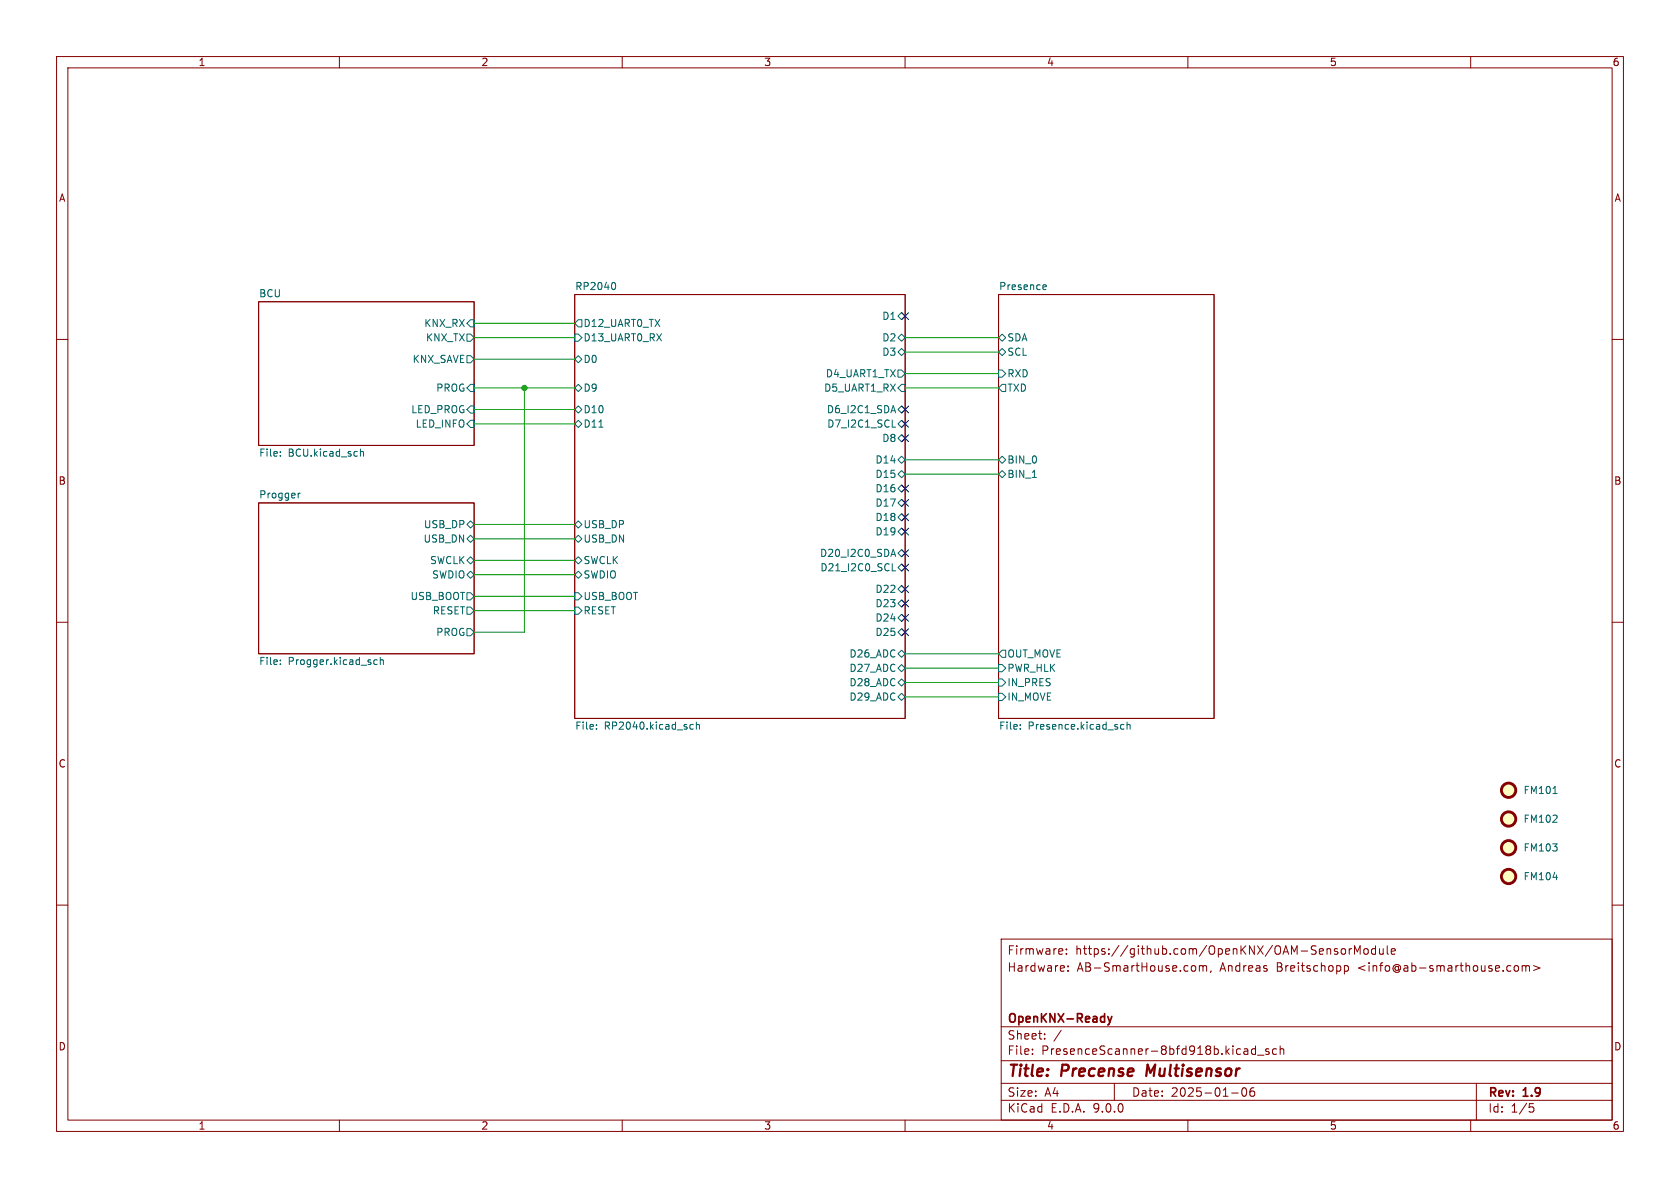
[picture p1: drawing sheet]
<svg xmlns="http://www.w3.org/2000/svg" width="297mm" height="210mm" viewBox="0 0 297 210" stroke-linecap="round" stroke-linejoin="round" font-family="sans-serif">
<g fill="none" stroke="#840000" stroke-width=".18">
<path d="M10 10h277v190h-277zM12 12h273v186h-273zM60 10v2M110 10v2M160 10v2M210 10v2M260 10v2M45.7 53.3h38.1v25.4h-38.1zM101.6 52.1h58.4v74.9h-58.4zM176.5 52.1h38.1v74.9h-38.1zM10 60h2M285 60h2"/>
<path d="M45.7 88.9h38.1v26.7h-38.1zM10 110h2M285 110h2M10 160h2M177 166h108v32h-108zM187.8 167.8l.1 .3-.7 .1M188.5 168.6v.1M188.5 167.8v.1M188.8 171.6v.1M188.8 170.8v.1M211.1 170.7l.3 .3v.4l-.3 .3M212 170.8l.5-.1 .2 .2"/>
<path d="M212 170.7v1M212.7 170.9l.2-.2 .3 .1 .1 .9M212.7 170.9v.8M214.1 171.6l-.1 .3M237.2 167.8l.4-.1 .3 .3v.4l-.3 .3-.4-.1-.1-.2v-.4zM237.7 170.8l.4-.1 .3 .3v.4l-.2 .2h-.5M237.7 170.7v1.5M238.5 167.7v1M239 167.7l-.3 .1-.2 .2M239.5 168.7v-1.5l.5 1.1 .5-1.1v1.5M241.2 167.8l.4-.1 .3 .3v.4l-.3 .3-.4-.1-.1-.2v-.4zM243.2 167.8l-.5-.1-.2 .3v.4l.1 .2h.6"/>
<path d="M243.2 167.2v1.5M243.9 167.7l.1 .9 .3 .1 .2-.1M244.5 167.7v1M245.2 167.2v1.3l.3 .2M246 168.2l.7-.1-.1-.3-.4-.1-.2 .2v.7h.6M267.8 170.8l.4-.1 .3 .3v.4l-.3 .3-.4-.1-.1-.2v-.4zM269.1 170.8l.4-.1 .2 .2M269.1 170.7v1M269.7 170.9l.3-.2 .3 .1 .1 .9M269.7 170.9v.8M271.1 170.7l1.1 .4-1.1 .5M285 160h2"/>
<path d="M60 198v2M110 198v2M160 198v2M177 194.5h108M177 191.5h108M177 187.5h108M177 181.5h108M182.5 186.3v.1M182.5 185.5v.1M184.7 183.6v.1M184.7 182.8v.1M187.6 182.1l-1.3 2"/>
<path d="M197 191.5v3M210 198v2M217.7 193.2h1.2M219.7 192.4l.2-.1a.81 .81 0 0 1 .6 .6 .81 .81 0 0 1-.3 .8l-.2 .1a.81 .81 0 0 1-.3-1.4zM220.5 185.5l.1 .9M220.6 186.3l-.1 .1M220.6 185.8h-.1M221.7 192.3a.59 .59 0 0 0-.7 .6v.6l.1 .2 .4 .1 .2-.1 .1-.5-.1-.3h-.5l-.2 .3M222 184.9v1.5M222 185.5l-.5-.1-.3 .3v.4l.2 .2h.6M222.3 186.5h1.2M224.3 185.5l-.3-.1-.3 .2 .1 .2 .5 .2v.3h-.6"/>
<path d="M225.7 185.5l-.5-.1-.2 .3v.4l.1 .2h.6M226.3 185.5l.2-.1 .4 .1 .1 .9M226.3 184.9v1.5M260 198v2M261 191.5v6.5M270.4 195.1h.7M270.5 195.7h.4l.3 .3-.2 .5-.5 .1"/>
</g>
<path d="M202.9 188.2l-.3 2" fill="none" stroke="#840000" stroke-width=".4"/>
<path d="M195.8 179.7l.4 1M196.6 179.7l-.4 1M196.2 180.7l-.1 .3-.3 .2" fill="none" stroke="#840000" stroke-width=".3"/>
<g fill="none" stroke="#006464" stroke-width=".18">
<path d="M82.5 59.1h.7l.6 .6-.6 .6h-.7zM83.2 56.5h.6v1.3h-.6l-.7-.6zM101.6 59.1h.6l.7 .6-.7 .6h-.6zM102.2 56.5h.7v1.3h-.7l-.6-.6zM108.5 49.9a.79 .79 0 0 1 0 1.3M158.7 55.9l.7-.7 .6 .7-.6 .6zM158.7 59.7l.7-.6 .6 .6-.6 .6zM176.5 59.7l.7-.6 .6 .6-.6 .6zM184.4 51.1h.5M184.4 50.4l.4-.1 .2 .4-.6 .1M49.6 79.9v.1M63.7 79.4v1.2"/>
<path d="M63.7 79.9l.2-.1 .3 .1 .1 .7M82.5 62.9h.7l.6 .6-.6 .6h-.7zM83.2 71.8h.6v1.2h-.6l-.7-.6zM83.2 74.3h.6v1.3h-.6l-.7-.7zM83.2 67.9h.6v1.3h-.6l-.7-.6zM101.6 72.4l.6-.6 .7 .6-.7 .6zM101.6 68.6l.6-.7 .7 .7-.7 .6zM102.2 62.9l.7 .6-.7 .6-.6-.6zM102.2 74.3l.7 .6-.7 .7-.6-.7zM105.9 75.5h.7M157.7 75.5h.6M157.9 71.7l.4 1.3"/>
<path d="M158.7 77.5l.7-.7 .6 .7-.6 .6zM158.7 62.2l.7-.6 .6 .6-.6 .7zM158.7 65.4h.7l.6 .6-.6 .7h-.7zM159.4 74.3l.6 .6-.6 .7-.7-.7zM159.4 71.8l.6 .6-.6 .6-.7-.6zM159.4 67.9h.6v1.3h-.6l-.7-.6zM176.5 65.4h.7l.6 .6-.6 .7h-.7zM176.5 62.2l.7-.6 .6 .6-.6 .7zM177.2 67.9h.6v1.3h-.6l-.7-.6zM49.6 80.5v.1M52.7 87.2v.8M53.1 87.2l-.4 .2"/>
<path d="M82.5 95.3l.7-.7 .6 .7-.6 .6zM82.5 92.7l.7-.6 .6 .6-.6 .6zM82.5 99.1l.7-.7 .6 .7-.6 .6zM101.6 92.7l.6-.6 .7 .6-.7 .6zM101.6 95.3l.6-.7 .7 .7-.7 .6zM101.6 99.1l.6-.7 .7 .7-.7 .6zM157.6 98h.6M157.9 97.1l.4 1.3M158.7 97.8l.7-.6 .6 .6-.6 .6zM158.7 94l.7-.7 .6 .7-.6 .6zM158.7 91.4l.7-.6 .6 .6-.6 .7zM158.7 86.4l.7-.7 .6 .7-.6 .6z"/>
<path d="M158.7 81.3l.7-.7 .6 .7-.6 .6zM158.7 83.8l.7-.6 .6 .6-.6 .7zM159.4 88.3l.6 .6-.6 .6-.7-.6zM176.5 83.8l.7-.6 .6 .6-.6 .7zM176.5 81.3l.7-.7 .6 .7-.6 .6zM182.5 84.4h.7M49.6 117.4v.1M49.6 116.7v.1M66.1 117.2l.2 .3 .4-.1M66.7 116.7l-.4-.1-.2 .3M67.2 116.8l.2-.2 .3 .1 .1 .8M67.2 116.2v1.3"/>
<path d="M82.5 107.3h.7l.6 .7-.6 .6h-.7zM82.5 111.1h.7l.6 .7-.6 .6h-.7zM82.5 104.8h.7l.6 .6-.6 .6h-.7zM83.2 101l.6 .6-.6 .6-.7-.6zM101.6 107.3h.6l.7 .7-.7 .6h-.6zM101.6 101.6l.6-.6 .7 .6-.7 .6zM101.6 104.8h.6l.7 .6-.7 .6h-.6zM157.7 100.9h.6M158.7 106.7l.7-.7 .6 .7-.6 .6zM158.7 104.1l.7-.6 .6 .6-.6 .7zM158.7 100.3l.7-.6 .6 .6-.6 .7zM158.7 111.8l.7-.7 .6 .7-.6 .6z"/>
<path d="M158.7 109.2l.7-.6 .6 .6-.6 .7zM158.7 115.6l.7-.7 .6 .7-.6 .6zM159.4 117.5l.6 .6-.6 .6-.7-.6zM176.5 117.5h.7l.6 .6-.6 .6h-.7zM177.2 114.9h.6v1.3h-.6l-.7-.6zM105.4 128.8v.1M105.4 128.1v.1M122 128.8l.2 .1 .4-.1M122.6 128.1h-.4l-.2 .1M123.1 128.2l.2-.1h.3l.1 .8M123.1 127.6v1.3M158.7 123.2l.7-.6 .6 .6-.6 .6z"/>
<path d="M158.7 120.7l.7-.7 .6 .7-.6 .6zM176.5 120h.7l.6 .7-.6 .6h-.7zM176.5 122.6h.7l.6 .6-.6 .6h-.7zM180.4 128.8v.1M180.4 128.1v.1M198.7 128.1h-.4l-.2 .2 .1 .5h.5M199.2 128.2l.2-.1h.3l.1 .8M199.2 127.6v1.3M274.6 140.3h.7M274.6 155.1h.7"/>
</g>
<g fill="#ffffc2" stroke="#ffffc2" stroke-width=".18">
<circle cx="266.7" cy="139.7" r="1.27"/>
<circle cx="266.7" cy="154.9" r="1.27"/>
<circle cx="266.7" cy="144.8" r="1.27"/>
<circle cx="266.7" cy="149.9" r="1.27"/>
</g>
<g fill="none" stroke="#840000" stroke-width=".51">
<circle cx="266.7" cy="139.7" r="1.27"/>
<circle cx="266.7" cy="154.9" r="1.27"/>
<circle cx="266.7" cy="144.8" r="1.27"/>
<circle cx="266.7" cy="149.9" r="1.27"/>
</g>
<g fill="none" stroke="#009600" stroke-width=".18">
<path d="M83.8 59.7h17.8M83.8 57.2h17.8M160 59.7h16.5M83.8 68.6h17.8M83.8 72.4h17.8M83.8 74.9h17.8M83.8 63.5h17.8M92.7 68.6v43.2h-8.9M160 62.2h16.5M160 66h16.5M160 68.6h16.5M83.8 92.7h17.8"/>
<path d="M83.8 99.1h17.8M83.8 95.3h17.8M160 81.3h16.5M160 83.8h16.5M83.8 105.4h17.8M83.8 101.6h17.8M83.8 108h17.8M160 118.1h16.5M160 115.6h16.5M160 120.7h16.5M160 123.2h16.5"/>
</g>
<g fill="none" stroke="#000084" stroke-width=".18">
<path d="M159.4 55.3l1.2 1.2M160.6 55.3l-1.2 1.2M159.4 74.3l1.2 1.2M159.4 76.9l1.2 1.2M159.4 71.8l1.2 1.2M160.6 74.3l-1.2 1.2M160.6 76.9l-1.2 1.2M160.6 71.8l-1.2 1.2M159.4 88.3l1.2 1.2M159.4 99.7l1.2 1.2M159.4 90.8l1.2 1.2M159.4 85.8l1.2 1.2"/>
<path d="M159.4 97.2l1.2 1.2M159.4 93.4l1.2 1.2M160.6 88.3l-1.2 1.2M160.6 99.7l-1.2 1.2M160.6 90.8l-1.2 1.2M160.6 85.8l-1.2 1.2M160.6 97.2l-1.2 1.2M160.6 93.4l-1.2 1.2M159.4 103.5l1.2 1.2M159.4 106.1l1.2 1.2M159.4 111.2l1.2 1.2M159.4 108.6l1.2 1.2"/>
<path d="M160.6 103.5l-1.2 1.2M160.6 106.1l-1.2 1.2M160.6 111.2l-1.2 1.2M160.6 108.6l-1.2 1.2"/>
</g>
<circle cx="92.7" cy="68.6" r=".46" fill="#009600" stroke="#009600" stroke-width=".18"/>
<g font-size="2.8" fill="#840000">
<text x="178" y="190.9">Title:</text>
<text x="187.7" y="190.9">Precense</text>
<text x="203.5" y="190.9">Multisensor</text>
</g>
<g font-size="2.1" fill="#840000">
<text x="178" y="172">Hardware:</text>
<text x="178" y="169">Firmware:</text>
<text x="190.1" y="169">https://github.com/OpenKNX/OAM-SensorModule</text>
<text x="190.4" y="172">AB-SmartHouse.com,</text>
<text x="215.7" y="172">Andreas</text>
<text x="225.8" y="172">Breitschopp</text>
<text x="240.3" y="172">&lt;info@ab-smarthouse.com&gt;</text>
<text x="178" y="184">Sheet:</text>
<text x="178" y="181.2">OpenKNX-Ready</text>
<text x="178" y="186.7">File:</text>
<text x="184.1" y="186.7">PresenceScanner-8bfd918b.kicad_sch</text>
<text x="178" y="196.9">KiCad</text>
<text x="178" y="194.1">Size:</text>
<text x="184.7" y="194.1">A4</text>
<text x="185.7" y="196.9">E.D.A.</text>
<text x="193.3" y="196.9">9.0.0</text>
<text x="200" y="194.1">Date:</text>
<text x="207" y="194.1">2025-01-06</text>
<text x="263" y="194.3">Rev:</text>
<text x="263" y="196.9">Id:</text>
<text x="267.1" y="196.9">1/5</text>
<text x="269.4" y="194.3">1.9</text>
</g>
<g font-size="1.8" fill="#840000">
<text x="35" y="11.9">1</text>
<text x="85" y="11.9">2</text>
<text x="135" y="11.9">3</text>
<text x="185" y="11.9">4</text>
<text x="235" y="11.9">5</text>
<text x="285" y="11.9">6</text>
<text x="10.3" y="35.9">A</text>
<text x="285.3" y="35.9">A</text>
<text x="10.3" y="85.9">B</text>
<text x="285.3" y="85.9">B</text>
<text x="10.3" y="135.9">C</text>
<text x="285.3" y="135.9">C</text>
<text x="10.3" y="185.9">D</text>
<text x="285.3" y="185.9">D</text>
<text x="35" y="199.9">1</text>
<text x="85" y="199.9">2</text>
<text x="135" y="199.9">3</text>
<text x="185" y="199.9">4</text>
<text x="235" y="199.9">5</text>
<text x="285" y="199.9">6</text>
</g>
<g font-size="1.8" fill="#006464">
<text x="45.7" y="52.6">BCU</text>
<text x="101.6" y="51.4">RP2040</text>
<text x="176.5" y="51.4">Presence</text>
<text x="74.9" y="58">KNX_RX</text>
<text x="103.1" y="58">D12_UART0_TX</text>
<text x="155.9" y="56.7">D1</text>
<text x="72.8" y="64.4">KNX_SAVE</text>
<text x="75.2" y="60.6">KNX_TX</text>
<text x="103.1" y="64.4">D0</text>
<text x="103.1" y="60.6">D13_UART0_RX</text>
<text x="155.9" y="63.1">D3</text>
<text x="155.9" y="60.6">D2</text>
<text x="178" y="63.1">SCL</text>
<text x="178" y="60.6">SDA</text>
<text x="77" y="69.4">PROG</text>
<text x="103.1" y="69.4">D9</text>
<text x="145.6" y="69.4">D5_UART1_RX</text>
<text x="145.9" y="66.9">D4_UART1_TX</text>
<text x="178" y="69.4">TXD</text>
<text x="178" y="66.9">RXD</text>
<text x="72.6" y="73.3">LED_PROG</text>
<text x="73.4" y="75.8">LED_INFO</text>
<text x="103.1" y="73.3">D10</text>
<text x="103.1" y="75.8">D11</text>
<text x="146.1" y="73.3">D6_I2C1_SDA</text>
<text x="146.1" y="75.8">D7_I2C1_SCL</text>
<text x="45.7" y="81.1">File:</text>
<text x="50.9" y="81.1">BCU.kicad_sch</text>
<text x="154.7" y="82.1">D14</text>
<text x="155.9" y="78.3">D8</text>
<text x="178" y="82.1">BIN_0</text>
<text x="45.7" y="88.2">Progger</text>
<text x="154.7" y="89.8">D17</text>
<text x="154.7" y="87.2">D16</text>
<text x="154.7" y="84.7">D15</text>
<text x="178" y="84.7">BIN_1</text>
<text x="74.8" y="93.6">USB_DP</text>
<text x="103.1" y="93.6">USB_DP</text>
<text x="154.7" y="94.8">D19</text>
<text x="154.7" y="92.3">D18</text>
<text x="74.8" y="96.1">USB_DN</text>
<text x="75.9" y="99.9">SWCLK</text>
<text x="103.1" y="96.1">USB_DN</text>
<text x="103.1" y="99.9">SWCLK</text>
<text x="144.9" y="98.7">D20_I2C0_SDA</text>
<text x="144.9" y="101.2">D21_I2C0_SCL</text>
<text x="72.5" y="106.3">USB_BOOT</text>
<text x="76.3" y="102.5">SWDIO</text>
<text x="103.1" y="102.5">SWDIO</text>
<text x="103.1" y="106.3">USB_BOOT</text>
<text x="154.7" y="107.5">D23</text>
<text x="154.7" y="105">D22</text>
<text x="76.4" y="108.8">RESET</text>
<text x="77" y="112.6">PROG</text>
<text x="103.1" y="108.8">RESET</text>
<text x="154.7" y="112.6">D25</text>
<text x="154.7" y="110.1">D24</text>
<text x="45.7" y="117.9">File:</text>
<text x="50.9" y="117.9">Progger.kicad_sch</text>
<text x="150.1" y="119">D27_ADC</text>
<text x="150.1" y="116.4">D26_ADC</text>
<text x="178" y="116.4">OUT_MOVE</text>
<text x="178" y="119">PWR_HLK</text>
<text x="150.1" y="124.1">D29_ADC</text>
<text x="150.1" y="121.5">D28_ADC</text>
<text x="178" y="121.5">IN_PRES</text>
<text x="178" y="124.1">IN_MOVE</text>
<text x="101.6" y="129.3">File:</text>
<text x="106.8" y="129.3">RP2040.kicad_sch</text>
<text x="176.5" y="129.3">File:</text>
<text x="181.8" y="129.3">Presence.kicad_sch</text>
<text x="269.2" y="140.6">FM101</text>
<text x="269.2" y="145.6">FM102</text>
<text x="269.2" y="155.8">FM104</text>
<text x="269.2" y="150.7">FM103</text>
</g>
</svg>
